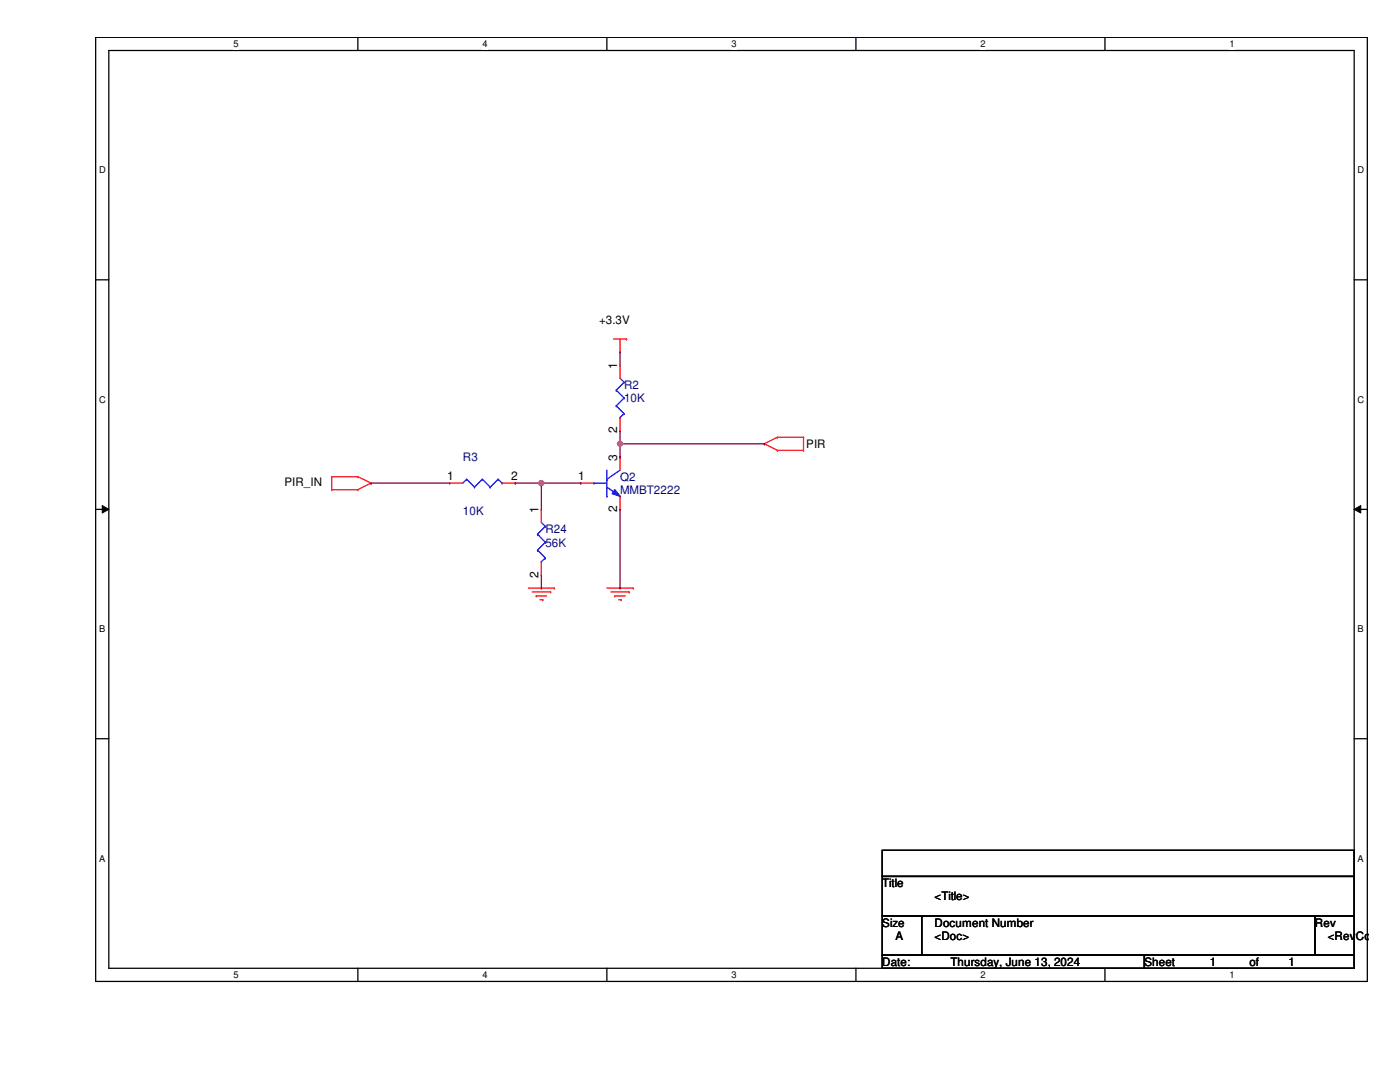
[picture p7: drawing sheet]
<svg xmlns="http://www.w3.org/2000/svg" width="279mm" height="216mm" viewBox="0 0 279 216" stroke-linecap="round" stroke-linejoin="round" font-family="sans-serif">
<path d="M19.1 7.5h253.8v188.3h-253.8zM21.7 10.1h248.6v183.1h-248.6z" fill="none" stroke="#000" stroke-width=".25"/>
<g fill="#fff">
<path d="M46.6 7.7h1v2.1h-1z"/>
<path d="M46.6 193.5h1v2.1h-1z"/>
</g>
<path d="M71.4 7.5v2.6M71.4 193.2v2.6" fill="none" stroke="#000" stroke-width=".25"/>
<g fill="#fff">
<path d="M96.3 7.7h1v2.1h-1z"/>
<path d="M96.3 193.5h1v2.1h-1z"/>
</g>
<path d="M121.1 7.5v2.6M121.1 193.2v2.6" fill="none" stroke="#000" stroke-width=".25"/>
<g fill="#fff">
<path d="M146 7.7h1v2.1h-1z"/>
<path d="M146 193.5h1v2.1h-1z"/>
</g>
<path d="M170.8 7.5v2.6M170.8 193.2v2.6" fill="none" stroke="#000" stroke-width=".25"/>
<g fill="#fff">
<path d="M195.7 7.7h1v2.1h-1z"/>
<path d="M195.7 193.5h1v2.1h-1z"/>
</g>
<path d="M220.5 7.5v2.6M220.5 193.2v2.6" fill="none" stroke="#000" stroke-width=".25"/>
<g fill="#fff">
<path d="M245.4 7.7h1v2.1h-1z"/>
<path d="M245.4 193.5h1v2.1h-1z"/>
<path d="M19.8 32.9h1.3v2.1h-1.3z"/>
<path d="M270.9 32.9h1.3v2.1h-1.3z"/>
<path d="M19.8 78.7h1.3v2.1h-1.3z"/>
<path d="M270.9 78.7h1.3v2.1h-1.3z"/>
</g>
<path d="M19.1 55.8h2.6M270.3 55.8h2.6" fill="none" stroke="#000" stroke-width=".25"/>
<g fill="#fff">
<path d="M19.8 124.5h1.2v2.1h-1.2z"/>
<path d="M270.9 124.5h1.3v2.1h-1.3z"/>
</g>
<path d="M19.1 101.6h2.6M270.3 101.6h2.6" fill="none" stroke="#000" stroke-width=".25"/>
<path d="M20.4 100.9l1.3 .7-1.3 .8zM270.3 101.6l1.3-.7v1.5z" fill="#000"/>
<path d="M20.4 100.9l1.3 .7-1.3 .8zM270.3 101.6l1.3-.7v1.5z" fill="none" stroke="#000" stroke-width=".2"/>
<g fill="#fff">
<path d="M19.8 170.3h1.2v2h-1.2z"/>
<path d="M270.9 170.3h1.3v2h-1.3z"/>
</g>
<path d="M19.1 147.4h2.6M270.3 147.4h2.6M176.1 169.7h94.2v5.2h-94.2zM176.1 174.9h94.2v7.9h-94.2zM176.1 182.8h7.8v7.8h-7.8zM176.1 190.6h52.3v2.6h-52.3zM183.9 182.8h78.5v7.8h-78.5zM228.4 190.6h41.9v2.6h-41.9zM262.4 182.8h7.9v7.8h-7.9z" fill="none" stroke="#000" stroke-width=".25"/>
<g fill="none" stroke="#f00" stroke-width=".25">
<path d="M122.4 67.6h2.7M123.7 70.2h.1M123.7 72.9h.1M123.7 67.6v2.6M123.7 72.9v2.6M125.1 67.6h.1M66.2 97.7h.1M66.2 95.1h.1M66.2 97.7h5.2M66.2 95.1v2.6M66.2 95.1h5.2M71.4 97.7h.1"/>
<path d="M71.4 95.1h.1M71.4 95.1l2.6 1.3M74 96.4h.1M74 96.4l-2.6 1.3M89.7 96.4h.1M89.7 96.4h2.7M100.2 96.4h2.6M102.8 96.4h.1M123.7 85.9h.1M123.7 83.3v2.6M152.5 88.6h.1M152.5 88.6l2.7 1.3"/>
<path d="M155.2 87.2h.1M155.2 89.9h.1M155.2 87.2l-2.7 1.4M155.2 87.2h5.2M155.2 89.9h5.2M160.4 87.2h.1M160.4 89.9h.1M160.4 87.2v2.7M105.5 117.3h5.2M106.2 118.1h3.7M107 118.9h.1M107 118.9h2.1"/>
<path d="M107.8 119.7h.5M108.3 119.7h.1M109.9 118.1h.1M110.7 117.3h.1M121.1 117.3h5.3M121.9 118.1h3.7M122.7 118.9h.1M122.7 118.9h2.1M123.5 119.7h.5M124 119.7h.1M125.6 118.1h.1M126.4 117.3h.1"/>
</g>
<g fill="none" stroke="#00f" stroke-width=".25">
<path d="M123 77.9h.1M123 77.9l1.5 1.5M123.7 75.5l.8 .8M124.5 76.3h.1M124.5 79.4h.1M124.5 76.3l-1.5 1.6M124.5 79.4l-1.5 1.6M93.1 95.6h.1M93.1 95.6l-.7 .8M93.1 95.6l1.6 1.6M94.7 97.2h.1M96.3 95.6h.1"/>
<path d="M96.3 95.6l-1.6 1.6M96.3 95.6l1.5 1.6M97.8 97.2h.1M99.4 95.6h.1M99.4 95.6l-1.6 1.6M99.4 95.6l.8 .8M100.2 96.4h.1M118.5 96.4h.1M118.5 96.4h2.6M121.1 95.6h.1M121.1 99h.1M121.1 97.2l2.6 1.8"/>
<path d="M121.1 93.8v5.2M123 81h.1M123 81l1.5 1.5M123.7 83.3h.1M123.7 99h.1M123.7 93.8l-2.6 1.8M124.5 82.5h.1M124.5 82.5l-.8 .8"/>
</g>
<path d="M122.7 97.7l1 1.3-1.5-.5z" fill="#00f"/>
<g fill="none" stroke="#00f" stroke-width=".25">
<path d="M122.7 97.7l1 1.3-1.5-.5zM107.3 106.6h.1M107.3 109.8h.1M107.3 106.6l1.5 1.6M107.3 109.8l1.5 1.5M108 112.1h.1M108 104.3l.8 .7M108.8 105h.1M108.8 108.2h.1M108.8 111.3h.1M108.8 105l-1.5 1.6M108.8 108.2l-1.5 1.6"/>
<path d="M108.8 111.3l-.8 .8"/>
</g>
<path d="M115.9 96.4h.1M115.9 96.4h2.6M123.7 91.2h.1M123.7 91.2v2.6M123.7 99v2.6M108 101.6h.1M108 114.7h.1M108 101.6v2.7M108 112.1v2.6M123.7 101.6h.1" fill="none" stroke="#f00" stroke-width=".25"/>
<path d="M123.7 70.2h.1M123.7 70.2v2.7M123.7 88.6h.1M123.7 85.9v2.7M123.7 88.6h28.8M152.5 88.6h.1" fill="none" stroke="#800040" stroke-width=".25"/>
<circle cx="123.8" cy="88.5" r=".5" fill="#f0f"/>
<circle cx="123.8" cy="88.5" r=".5" fill="none" stroke="#f0f" stroke-width=".25"/>
<path d="M102.8 96.4h.1M102.8 96.4h5.2M123.7 91.2h.1M123.7 88.6v2.6" fill="none" stroke="#800040" stroke-width=".25"/>
<circle cx="108" cy="96.4" r=".51" fill="#f0f"/>
<circle cx="108" cy="96.4" r=".51" fill="none" stroke="#f0f" stroke-width=".25"/>
<path d="M74 96.4h.1M74 96.4h15.7M108 96.4h.1M108 96.4v5.2M108 96.4h7.9M115.9 96.4h.1M108 117.3h.1M108 114.7v2.6M123.7 117.3h.1M123.7 101.6v15.7" fill="none" stroke="#800040" stroke-width=".25"/>
<circle cx="123.8" cy="88.5" r=".5" fill="#f0f"/>
<circle cx="123.8" cy="88.5" r=".5" fill="none" stroke="#f0f" stroke-width=".25"/>
<circle cx="108" cy="96.4" r=".51" fill="#f0f"/>
<circle cx="108" cy="96.4" r=".51" fill="none" stroke="#f0f" stroke-width=".25"/>
<g font-size="2.4">
<text x="123.2" y="73.7" transform="rotate(-90 123.2 73.7)">1</text>
<text x="123.2" y="86.5" transform="rotate(-90 123.2 86.5)">2</text>
<text x="89.2" y="95.8">1</text>
<text x="102" y="95.8">2</text>
<text x="115.4" y="95.8">1</text>
<text x="123.2" y="92" transform="rotate(-90 123.2 92)">3</text>
<text x="107.5" y="102.4" transform="rotate(-90 107.5 102.4)">1</text>
<text x="123.2" y="102.2" transform="rotate(-90 123.2 102.2)">2</text>
<text x="107.5" y="115.3" transform="rotate(-90 107.5 115.3)">2</text>
</g>
<g font-size="2.3">
<text x="119.5" y="64.6">+3.3V</text>
<text x="160.9" y="89.4">PIR</text>
<text x="56.8" y="97">PIR_IN</text>
<text x="176.1" y="177">Title</text>
<text x="186.5" y="179.7">&lt;Title&gt;</text>
<text x="176.1" y="184.9">Size</text>
<text x="186.5" y="184.9">Document Number</text>
<text x="262.4" y="184.9">Rev</text>
<text x="178.7" y="187.5">A</text>
<text x="186.5" y="187.5">&lt;Doc&gt;</text>
<text x="265" y="187.5">&lt;RevCo</text>
<text x="176.1" y="192.7">Date:</text>
<text x="189.7" y="192.7">Thursday, June 13, 2024</text>
<text x="228.4" y="192.7">Sheet</text>
<text x="241.5" y="192.7">1</text>
<text x="249.3" y="192.7">of</text>
<text x="257.2" y="192.7">1</text>
</g>
<g font-size="2.3" fill="#000080">
<text x="124.5" y="77.6">R2</text>
<text x="124.5" y="80.3">10K</text>
<text x="92.4" y="92">R3</text>
<text x="123.7" y="96">Q2</text>
<text x="123.7" y="98.6">MMBT2222</text>
<text x="92.4" y="102.7">10K</text>
<text x="108.8" y="106.4">R24</text>
<text x="108.8" y="109.1">56K</text>
</g>
<g font-size="1.9">
<text x="46.6" y="9.4">5</text>
<text x="96.3" y="9.4">4</text>
<text x="146" y="9.4">3</text>
<text x="195.7" y="9.4">2</text>
<text x="245.4" y="9.4">1</text>
<text x="19.8" y="34.6">D</text>
<text x="270.9" y="34.6">D</text>
<text x="19.8" y="80.3">C</text>
<text x="270.9" y="80.3">C</text>
<text x="19.8" y="126.2">B</text>
<text x="270.9" y="126.2">B</text>
<text x="19.8" y="171.9">A</text>
<text x="270.9" y="171.9">A</text>
<text x="46.6" y="195.2">5</text>
<text x="96.3" y="195.2">4</text>
<text x="146" y="195.2">3</text>
<text x="195.7" y="195.2">2</text>
<text x="245.4" y="195.2">1</text>
</g>
</svg>
